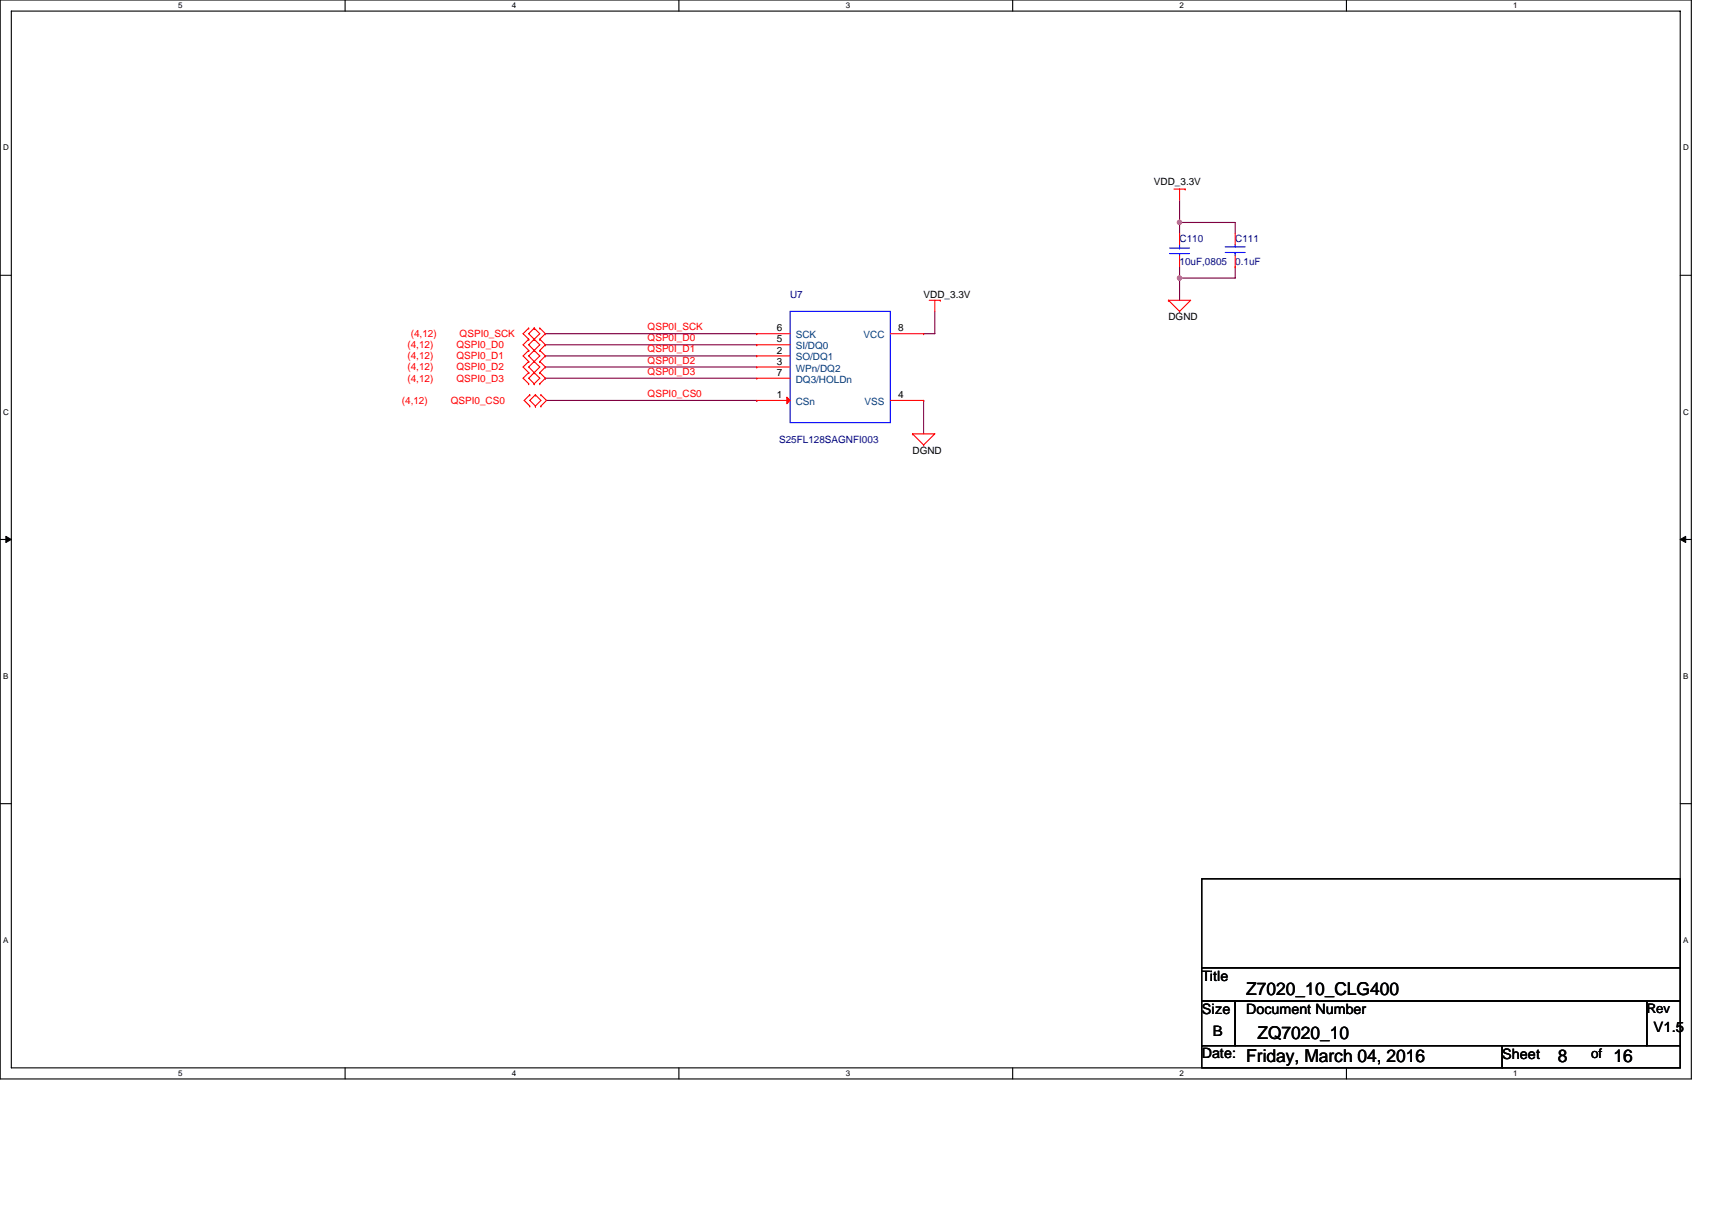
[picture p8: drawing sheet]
<svg xmlns="http://www.w3.org/2000/svg" width="297mm" height="210mm" viewBox="0 0 297 210" stroke-linecap="round" stroke-linejoin="round" font-family="sans-serif">
<path d="M0 0h293.5v187.2h-293.5zM2 1.9h289.5v183.4h-289.5z" fill="none" stroke="#000" stroke-width=".19"/>
<g fill="#fff">
<path d="M30.9 .2h.8v1.6h-.8z"/>
<path d="M30.9 185.5h.8v1.6h-.8z"/>
</g>
<path d="M59.9 0v1.9M59.9 185.3v1.9" fill="none" stroke="#000" stroke-width=".19"/>
<g fill="#fff">
<path d="M88.8 .2h.8v1.6h-.8z"/>
<path d="M88.8 185.5h.8v1.6h-.8z"/>
</g>
<path d="M117.8 0v1.9M117.8 185.3v1.9" fill="none" stroke="#000" stroke-width=".19"/>
<g fill="#fff">
<path d="M146.7 .2h.8v1.6h-.8z"/>
<path d="M146.7 185.5h.8v1.6h-.8z"/>
</g>
<path d="M175.7 0v1.9M175.7 185.3v1.9" fill="none" stroke="#000" stroke-width=".19"/>
<g fill="#fff">
<path d="M204.7 .2h.7v1.6h-.7z"/>
<path d="M204.7 185.5h.7v1.6h-.7z"/>
</g>
<path d="M233.6 0v1.9M233.6 185.3v1.9" fill="none" stroke="#000" stroke-width=".19"/>
<g fill="#fff">
<path d="M262.6 .2h.7v1.6h-.7z"/>
<path d="M262.6 185.5h.7v1.6h-.7z"/>
<path d="M.5 24.8h1v1.6h-1z"/>
<path d="M292 24.8h1v1.6h-1z"/>
<path d="M.5 70.7h1v1.5h-1z"/>
<path d="M292 70.7h1v1.5h-1z"/>
</g>
<path d="M0 47.8h2M291.5 47.8h2" fill="none" stroke="#000" stroke-width=".19"/>
<g fill="#fff">
<path d="M.5 116.5h.9v1.6h-.9z"/>
<path d="M292 116.5h.9v1.6h-.9z"/>
</g>
<path d="M0 93.6h2M291.5 93.6h2" fill="none" stroke="#000" stroke-width=".19"/>
<path d="M1 93.1l1 .5-1 .5zM291.5 93.6l1-.5v1z" fill="#000" stroke="#000" stroke-width=".17"/>
<g fill="#fff">
<path d="M.5 162.4h.9v1.5h-.9z"/>
<path d="M292 162.4h.9v1.5h-.9z"/>
</g>
<path d="M0 139.5h2M291.5 139.5h2M208.5 152.5h83v15.4h-83zM208.5 167.9h83v5.8h-83zM208.5 173.7h5.8v7.8h-5.8zM214.3 173.7h71.4v7.8h-71.4zM285.7 173.7h5.8v7.8h-5.8zM208.5 181.5h52.1v3.8h-52.1zM260.6 181.5h30.9v3.8h-30.9z" fill="none" stroke="#000" stroke-width=".19"/>
<g fill="none" stroke="#800040" stroke-width=".19">
<path d="M204.7 34.7v3.9M204.7 38.6h.1M204.7 38.6h9.6v1.9M204.7 38.6v1.9M94.6 59.8h.1M94.6 57.9h.1M94.6 59.8h36.7M94.6 57.9h36.7M162.2 54v3.9h-2M204.7 46.3v2M204.7 48.3h.1M204.7 48.3v3.8"/>
<path d="M214.3 46.3v2h-9.6M94.6 61.8h.1M94.6 63.7h.1M94.6 65.6h.1M94.6 61.8h36.7M94.6 63.7h36.7M94.6 65.6h36.7M94.8 69.5h36.5M131.3 69.5h.1M160.2 69.5h.1M160.2 69.5v5.8"/>
</g>
<g fill="#f0f" stroke="#f0f" stroke-width=".19">
<circle cx="204.6" cy="38.6" r=".38"/>
<circle cx="204.6" cy="48.2" r=".38"/>
</g>
<g fill="none" stroke="#f00" stroke-width=".19">
<path d="M203.7 32.8h1.9M204.7 32.8v1.9M205.6 32.8h.1M91.7 58.9h.1M91.7 56.9h.1M91.7 58.9l-.9 .9 .9 1M91.7 56.9l-.9 1 .9 1M92.7 58.9h.1M92.7 56.9h.1M92.7 58.9l-1 .9 1 1M92.7 56.9l-1 1 2 1.9-2 2 1 .9M92.7 56.9l1 1-1 1"/>
<path d="M93.7 58.9h.1M93.7 56.9h.1M93.7 58.9l.9 .9-.9 1M93.7 56.9l.9 1-.9 1M131.3 59.8h.1M131.3 57.9h.1M131.3 59.8h5.8M131.3 57.9h5.8M154.5 57.9h5.7M160.2 57.9h.1M161.2 52.1h1.9M162.2 52.1v1.9"/>
<path d="M163.1 52.1h.1M202.7 52.1h3.9l-1.9 1.9M202.7 52.1h.1M202.7 52.1l2 1.9M204.7 54h.1M204.7 44.4v1.9M204.7 40.5h.1M204.7 40.5v2M214.3 40.5v2M214.3 46.3h.1M214.3 44.4v1.9M91.7 60.8h.1"/>
<path d="M91.7 62.7h.1M91.7 64.7h.1M91.7 66.6h.1M91.7 60.8l-.9 1 .9 .9M91.7 64.7l-.9 .9 .9 1M91.7 62.7l-.9 1 .9 1M91.9 68.5h.1M91.9 70.5h.1M91.9 68.5l-1 1 1 1M92.7 60.8h.1M92.7 62.7h.1M92.7 64.7h.1"/>
<path d="M92.7 66.6h.1M92.7 60.8l1 1-2 1.9 1 1M92.7 62.7l1 1-1 1M92.7 64.7l-1 .9 1 1M92.7 64.7l1 .9-1 1M92.9 70.5h.1M92.9 68.5h.1M92.9 68.5l-1 1 1 1M92.9 68.5l.9 1-.9 1M93.7 60.8h.1M93.7 62.7h.1M93.7 64.7h.1"/>
<path d="M93.7 66.6h.1M93.7 64.7l.9 .9-.9 1M93.7 60.8l.9 1-.9 .9M93.7 62.7l.9 1-.9 1M93.8 68.5h.1M93.8 70.5h.1M93.8 68.5l1 1-1 1M131.3 61.8h.1M131.3 63.7h.1M131.3 65.6h.1M131.3 69.5h.1M131.3 61.8h5.8"/>
<path d="M131.3 63.7h5.8M131.3 65.6h5.8M131.3 69.5h5.8M154.5 69.5h5.7M158.3 75.3h3.9l-2 1.9M158.3 75.3h.1M158.3 75.3l1.9 1.9M160.2 77.2h.1M160.2 69.5h.1"/>
</g>
<path d="M137.1 54h17.4v19.3h-17.4zM202.9 43.1h3.5M202.9 44h3.5M204.7 44v.4M204.7 43.1h.1M204.7 42.5v.6M212.6 43.8h3.4M212.6 42.8h3.4M214.3 42.5v.3M214.3 43.8h.1M214.3 43.8v.6" fill="none" stroke="#00f" stroke-width=".19"/>
<path d="M136.5 68.9l.6 .6-.6 .6z" fill="#f00" stroke="#f00" stroke-width=".19"/>
<g font-size="3.1">
<text x="216.2" y="172.6">Z7020_10_CLG400</text>
<text x="216.2" y="184.2">Friday, March 04, 2016</text>
<text x="218.2" y="180.3">ZQ7020_10</text>
<text x="270.3" y="184.2">8</text>
<text x="279.9" y="184.2">16</text>
</g>
<g font-size="2.5">
<text x="208.5" y="170.2">Title</text>
<text x="208.5" y="176">Size</text>
<text x="210.5" y="179.8">B</text>
<text x="216.2" y="176">Document Number</text>
<text x="286.9" y="179.1">V1.5</text>
<text x="208.5" y="183.7">Date:</text>
<text x="260.6" y="183.7">Sheet</text>
</g>
<g font-size="2.3">
<text x="285.7" y="175.8">Rev</text>
<text x="276.1" y="183.5">of</text>
</g>
<g font-size="1.7">
<text x="200.2" y="32">VDD_3.3V</text>
<text x="160.2" y="51.7">VDD_3.3V</text>
<text x="134.8" y="59.4">5</text>
<text x="134.8" y="57.5">6</text>
<text x="155.8" y="57.5">8</text>
<text x="202.7" y="55.6">DGND</text>
<text x="134.8" y="61.4">2</text>
<text x="134.8" y="63.3">3</text>
<text x="134.8" y="65.2">7</text>
<text x="134.8" y="69.1">1</text>
<text x="155.8" y="69.1">4</text>
<text x="158.3" y="78.8">DGND</text>
</g>
<g font-size="1.7" fill="#000080">
<text x="204.7" y="42.1">C110</text>
<text x="204.7" y="45.9">10uF,0805</text>
<text x="214.3" y="42.1">C111</text>
<text x="214.3" y="45.9">0.1uF</text>
<text x="137.1" y="51.7">U7</text>
<text x="135.2" y="76.8">S25FL128SAGNFI003</text>
</g>
<g font-size="1.7" fill="#f00">
<text x="71.3" y="58.5">(4,12)</text>
<text x="79.8" y="58.5">QSPI0_SCK</text>
<text x="112.4" y="59.2">QSP0I_D0</text>
<text x="112.4" y="57.3">QSP0I_SCK</text>
<text x="70.7" y="60.4">(4,12)</text>
<text x="70.7" y="62.4">(4,12)</text>
<text x="70.7" y="64.3">(4,12)</text>
<text x="79.2" y="60.4">QSPI0_D0</text>
<text x="79.2" y="62.4">QSPI0_D1</text>
<text x="79.2" y="64.3">QSPI0_D2</text>
<text x="112.4" y="61.2">QSP0I_D1</text>
<text x="112.4" y="63.1">QSP0I_D2</text>
<text x="112.4" y="65">QSP0I_D3</text>
<text x="69.7" y="70.1">(4,12)</text>
<text x="70.7" y="66.2">(4,12)</text>
<text x="78.2" y="70.1">QSPI0_CS0</text>
<text x="79.2" y="66.2">QSPI0_D3</text>
<text x="112.4" y="68.9">QSPI0_CS0</text>
</g>
<g font-size="1.7" fill="#004080">
<text x="138.1" y="58.7">SCK</text>
<text x="149.8" y="58.7">VCC</text>
<text x="138.1" y="60.6">SI/DQ0</text>
<text x="138.1" y="62.5">SO/DQ1</text>
<text x="138.1" y="64.5">WPn/DQ2</text>
<text x="138.1" y="66.4">DQ3/HOLDn</text>
<text x="138.1" y="70.3">CSn</text>
<text x="150" y="70.3">VSS</text>
</g>
<g font-size="1.4">
<text x="30.9" y="1.5">5</text>
<text x="88.8" y="1.5">4</text>
<text x="146.7" y="1.5">3</text>
<text x="204.7" y="1.5">2</text>
<text x="262.6" y="1.5">1</text>
<text x=".5" y="26.1">D</text>
<text x="292" y="26.1">D</text>
<text x=".5" y="71.9">C</text>
<text x="292" y="71.9">C</text>
<text x=".5" y="117.8">B</text>
<text x="292" y="117.8">B</text>
<text x=".5" y="163.6">A</text>
<text x="292" y="163.6">A</text>
<text x="30.9" y="186.8">5</text>
<text x="88.8" y="186.8">4</text>
<text x="146.7" y="186.8">3</text>
<text x="204.7" y="186.8">2</text>
<text x="262.6" y="186.8">1</text>
</g>
</svg>
